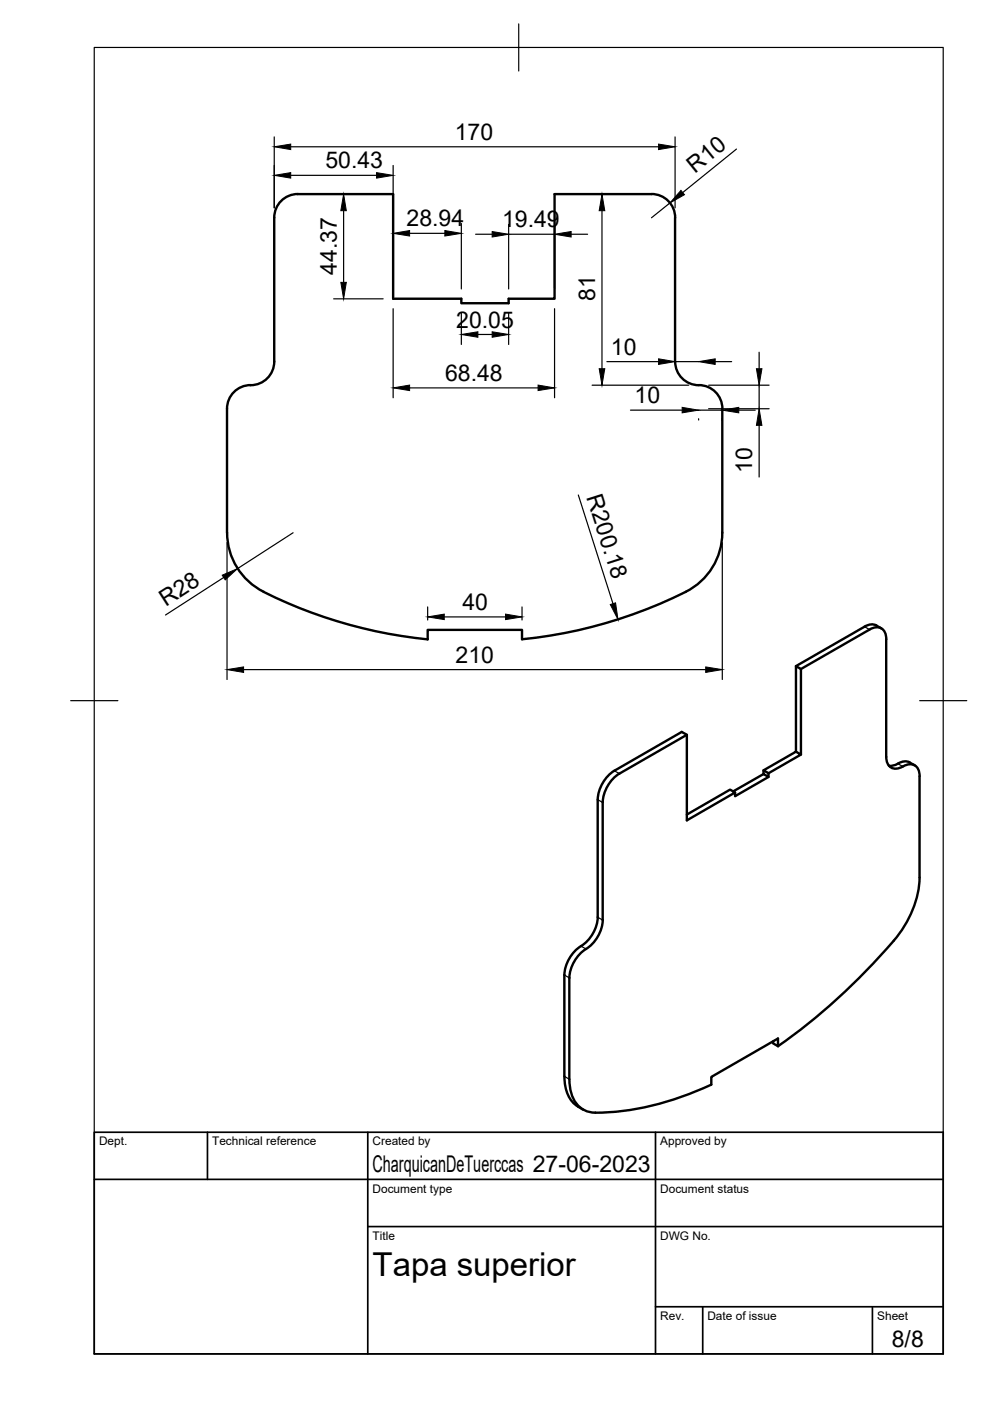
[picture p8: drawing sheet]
<svg xmlns="http://www.w3.org/2000/svg" width="210mm" height="297mm" viewBox="0 0 210 297" stroke-linecap="round" stroke-linejoin="round" font-family="sans-serif">
<!-- layer: Visible -->
<g fill="none" stroke="#000" stroke-width=".51">
<path d="M58.1 46.1a5 5 0 0 1 5-4.9h20.3v22.1h14.4v1h10v-1h9.8v-22.1h20.5a5 5 0 0 1 5.1 4.9M58.1 46.2v30.5a5 5 0 0 1-5 5M143.1 46.2v30.5M143.2 76.7a5 5 0 0 0 5 5M53.1 81.6a5 5 0 0 0-5 5.1l.1 26.2a14.1 14.1 0 0 0 7.7 12.6 100.3 100.3 0 0 0 34.8 10.1v-2.1h20v2a98.5 98.5 0 0 0 35.8-10.6 14 14 0 0 0 6.6-12v-26.2M148.2 81.6a5 5 0 0 1 5 5.1M183.3 132.9l-14.5 8.3M185.8 132.6l1.1 .6M185.8 132.6a2.41 2.41 0 0 0-2.5 .3M145.6 155.8l-14.3 8.2M168.8 159.4v-18.2l1 .6v18.2M169.8 141.8l14.6-8.3a2.15 2.15 0 0 1 2.5-.3 2.15 2.15 0 0 1 1 2.3v24.9a2.16 2.16 0 0 0 1 2.3 2.16 2.16 0 0 0 2.5-.2 2.15 2.15 0 0 1 2.6-.2 2.15 2.15 0 0 1 1 2.3v21.4a22.5 22.5 0 0 1-6.8 14.9 132.8 132.8 0 0 1-23.2 20.9"/>
<path d="M130.3 163.4l14.2-8.2 1.1 .6v18.1l10.3-5.9-1.1-.6-9.2 5.3M130.3 163.4a7.8 7.8 0 0 0-3.6 6.1v25M131.3 164a7.8 7.8 0 0 0-3.5 6.1v25a8 8 0 0 1-4.2 6.5 7.9 7.9 0 0 0-2.9 5.7M161.9 163.3l6.9-3.9 1 .6-6.9 3.9zM161.9 163.3v.8l1 .6v-.8M161.9 164.1l-6.5 3.7M162.9 164.7l-7 4.1v-.8M190.4 161.9l-.8 .4-1.1 .1M190.4 161.9a2.74 2.74 0 0 1 3.5 .4M126.7 194.4a8.1 8.1 0 0 1-4.1 6.6 7.9 7.9 0 0 0-2.9 5.7M119.7 206.7v21.5M120.7 207.3v21.5"/>
<path d="M119.7 228.2a6.9 6.9 0 0 0 3.9 7.1M120.7 228.8a6.9 6.9 0 0 0 3.1 6.5 6.7 6.7 0 0 0 3.8 .6 59.9 59.9 0 0 0 23.2-5.9M163.9 220.8v.4l1.1 .6M165 221.8v-1.6l-14.2 8.1v1.7"/>
</g>
<g fill="#000">
<circle cx="148.1" cy="81.7" r=".25"/>
<circle cx="190.4" cy="161.9" r=".25"/>
<circle cx="191.4" cy="162.5" r=".25"/>
</g>
<!-- layer: Visible Narrow -->
<path d="M183.3 132.9l1.1 .6M126.7 169.5l1.1 .6M130.3 163.4l1 .6M190.4 161.9l1 .6M126.7 194.5l1.1 .6M119.7 206.7l1 .6M123.2 200.6l1 .6M119.7 228.2l1 .6" fill="none" stroke="#000" stroke-width=".25"/>
<!-- layer: TITLEBLOCK -->
<path d="M20 240.1h180v46.9h-180zM20 250h180M44 240.1v9.9M78 240.1v46.9M139 240.1v46.9M78 260.1h122M139 277.1h61M149 277.1v9.9M185 277.1v9.9" fill="none" stroke="#000" stroke-width=".36"/>
<!-- layer: BORDER -->
<path d="M20 10.1h180v276.9h-180zM110 5.1v10M15 148.6h10M195 148.6h10" fill="none" stroke="#000" stroke-width=".25"/>
<!-- layer: FD_Dimensions -->
<g fill="none" stroke="#000" stroke-width=".25">
<path d="M58.1 29v15.1M61.6 31.1h78M61.6 37.2h18.2M83.4 35.1v26.2M143.1 29v15.1M156.1 31.6l-11.4 9.2M70.7 41.2h10.5M72.9 44.7v15.2M86.8 49.5h7.5M97.8 47.4v13.9M100.8 49.7h3.6M107.8 47.6v13.7"/>
<path d="M107.8 49.7h9.8M117.6 47.6v13.7M121.1 49.7h3.5M125.5 41.2h2.4M127.6 44.7v33.5M142 43l-3.9 3.2M70.7 63.4h10.5M83.4 65.5v18.8M97.8 66.4v6.6M101.3 70.9h3.1M107.8 66.4v6.6M117.6 65.5v18.8"/>
<path d="M128.7 76.7h10.9M143.1 76.7h5M151.6 76.7h3.5M161 74.7v3.5M86.8 82.2h27.3M125.5 81.7h20.5M133.7 87h10.9M148.1 88.8v.3M148.1 87h5M150.2 86.7h12.9M150.2 81.7h12.9M153.1 88.8v.3"/>
<path d="M156.6 87h3.5M161 81.7v5M161 90.2v10.9M48.1 115v29.1M62.1 113l-11.7 7.6M122.6 105l7.4 23M153.1 115v29.1M47.4 122.4l-12.3 8M90.7 128.7v2.8M94.2 130.8h13M110.7 128.7v2.8M51.6 142h98"/>
</g>
<g fill="#000" stroke="#000" stroke-width=".21">
<path d="M58.1 31.1l3.5-.5v1.1zM58.1 37.2l3.5-.6v1.2zM79.8 36.6l3.6 .6-3.6 .6zM139.6 30.6l3.5 .5-3.5 .6zM72.3 59.9h1.1l-.5 3.5zM72.9 41.2l.5 3.5h-1.1zM83.4 49.5l3.4-.6v1.1zM94.3 48.9l3.5 .6-3.5 .5zM104.4 49.1l3.4 .6-3.4 .6zM117.6 49.7l3.5-.6v1.2zM127.6 41.2l.6 3.5h-1.2zM144.4 40.4l.7 .9-3.1 1.7z"/>
<path d="M97.8 70.9l3.5-.6v1.2zM104.4 70.3l3.4 .6-3.4 .6zM127 78.2h1.2l-.6 3.5zM139.6 76.1l3.5 .6-3.5 .6zM148.1 76.7l3.5-.6v1.2zM160.4 78.2h1.1l-.5 3.5zM83.4 82.2l3.4-.6v1.2zM114.1 81.6l3.5 .6-3.5 .6zM144.6 86.4l3.5 .6-3.5 .5zM153.1 87l3.5-.6v1.1zM161 86.7l.5 3.5h-1.1zM47.1 121.9l3.3-1.3-2.6 2.3z"/>
<path d="M90.7 130.8l3.5-.6v1.2zM107.2 130.2l3.5 .6-3.5 .6zM129.4 128.2l1.1-.4 .5 3.5zM48.1 142l3.5-.6v1.2zM149.6 141.4l3.5 .6-3.5 .6z"/>
</g>
<text font-size="7" x="79" y="270.6">Tapa superior</text>
<g font-size="4.9">
<text x="96.4" y="29.7">170</text>
<text x="69" y="35.7">50.43</text>
<text x="147.3" y="36.9" transform="rotate(-39 147.3 36.9)">R10</text>
<text x="86.2" y="48">28.94</text>
<text x="106.4" y="48.2">19.49</text>
<text x="71.4" y="58.3" transform="rotate(-90 71.4 58.3)">44.37</text>
<text x="126.2" y="63.8" transform="rotate(-90 126.2 63.8)">81</text>
<text x="96.7" y="69.5">20.05</text>
<text x="129.5" y="75.2">10</text>
<text x="94.4" y="80.8">68.48</text>
<text x="134.5" y="85.5">10</text>
<text x="159.5" y="100.3" transform="rotate(-90 159.5 100.3)">10</text>
<text x="124.3" y="105.5" transform="rotate(72 124.3 105.5)">R200.18</text>
<text x="35.2" y="128.6" transform="rotate(-33 35.2 128.6)">R28</text>
<text x="98" y="129.3">40</text>
<text x="96.6" y="140.5">210</text>
<text x="79" y="248.5">CharquicanDeTuerccas 27-06-2023</text>
<text x="189.1" y="285.7">8/8</text>
</g>
<g font-size="2.5">
<text x="21" y="242.9">Dept.</text>
<text x="45" y="242.9">Technical reference</text>
<text x="79" y="242.9">Created by</text>
<text x="140" y="242.9">Approved by</text>
<text x="79" y="252.8">Document type</text>
<text x="140" y="252.8">Document status</text>
<text x="79" y="262.9">Title</text>
<text x="140" y="262.9">DWG No.</text>
<text x="140" y="279.9">Rev.</text>
<text x="150" y="279.9">Date of issue</text>
<text x="186" y="279.9">Sheet</text>
</g>
</svg>
